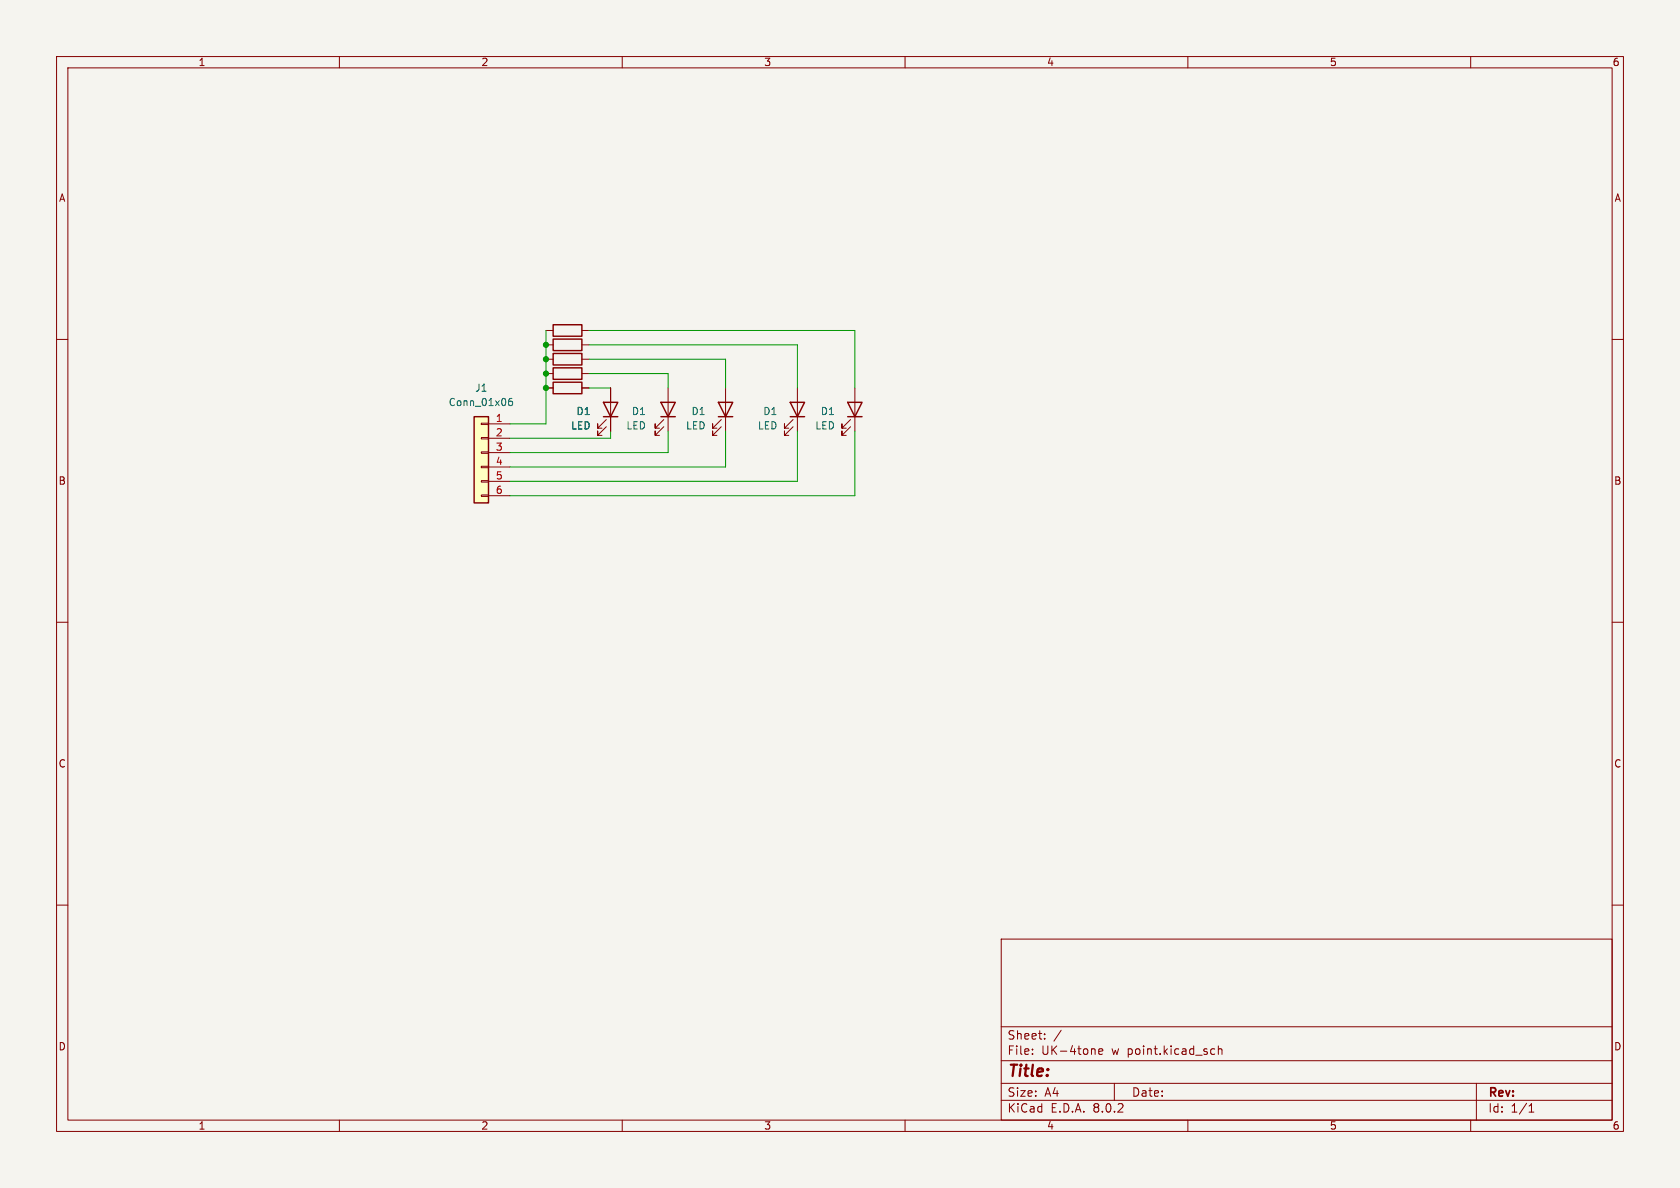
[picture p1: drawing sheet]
(kicad_sch (version 20230121) (generator eeschema)

 (paper "A4")

 (lib_symbols
  (symbol "Connector_Generic:Conn_01x06" (pin_names (offset 1.016) hide) (in_bom yes) (on_board yes)
   (property "Reference" "J" (at 0 7.62 0) (effects (font (size 1.27 1.27))))
   (property "Value" "Conn_01x06" (at 0 -10.16 0) (effects (font (size 1.27 1.27))))
   (property "Footprint" "" (at 0 0 0) (effects (font (size 1.27 1.27)) hide))
   (property "Datasheet" "~" (at 0 0 0) (effects (font (size 1.27 1.27)) hide))
   (symbol "Conn_01x06_1_1"
    (rectangle (start -1.27 -7.493) (end 0 -7.747) (stroke (width 0.1524) (type default)) (fill (type none)))
    (rectangle (start -1.27 -4.953) (end 0 -5.207) (stroke (width 0.1524) (type default)) (fill (type none)))
    (rectangle (start -1.27 -2.413) (end 0 -2.667) (stroke (width 0.1524) (type default)) (fill (type none)))
    (rectangle (start -1.27 0.127) (end 0 -0.127) (stroke (width 0.1524) (type default)) (fill (type none)))
    (rectangle (start -1.27 2.667) (end 0 2.413) (stroke (width 0.1524) (type default)) (fill (type none)))
    (rectangle (start -1.27 5.207) (end 0 4.953) (stroke (width 0.1524) (type default)) (fill (type none)))
    (rectangle (start -1.27 6.35) (end 1.27 -8.89) (stroke (width 0.254) (type default)) (fill (type background)))
    (pin passive line (at -5.08 5.08 0) (length 3.81) (name "Pin_1" (effects (font (size 1.27 1.27)))) (number "1" (effects (font (size 1.27 1.27)))))
    (pin passive line (at -5.08 2.54 0) (length 3.81) (name "Pin_2" (effects (font (size 1.27 1.27)))) (number "2" (effects (font (size 1.27 1.27)))))
    (pin passive line (at -5.08 0 0) (length 3.81) (name "Pin_3" (effects (font (size 1.27 1.27)))) (number "3" (effects (font (size 1.27 1.27)))))
    (pin passive line (at -5.08 -2.54 0) (length 3.81) (name "Pin_4" (effects (font (size 1.27 1.27)))) (number "4" (effects (font (size 1.27 1.27)))))
    (pin passive line (at -5.08 -5.08 0) (length 3.81) (name "Pin_5" (effects (font (size 1.27 1.27)))) (number "5" (effects (font (size 1.27 1.27)))))
    (pin passive line (at -5.08 -7.62 0) (length 3.81) (name "Pin_6" (effects (font (size 1.27 1.27)))) (number "6" (effects (font (size 1.27 1.27)))))))
  (symbol "Device:LED" (pin_numbers hide) (pin_names (offset 1.016) hide) (in_bom yes) (on_board yes)
   (property "Reference" "D" (at 0 2.54 0) (effects (font (size 1.27 1.27))))
   (property "Value" "LED" (at 0 -2.54 0) (effects (font (size 1.27 1.27))))
   (property "Footprint" "" (at 0 0 0) (effects (font (size 1.27 1.27)) hide))
   (property "Datasheet" "~" (at 0 0 0) (effects (font (size 1.27 1.27)) hide))
   (symbol "LED_0_1"
    (polyline (pts (xy -1.27 -1.27) (xy -1.27 1.27)) (stroke (width 0.254) (type default)) (fill (type none)))
    (polyline (pts (xy -1.27 0) (xy 1.27 0)) (stroke (width 0) (type default)) (fill (type none)))
    (polyline (pts (xy 1.27 -1.27) (xy 1.27 1.27) (xy -1.27 0) (xy 1.27 -1.27)) (stroke (width 0.254) (type default)) (fill (type none)))
    (polyline (pts (xy -3.048 -0.762) (xy -4.572 -2.286) (xy -3.81 -2.286) (xy -4.572 -2.286) (xy -4.572 -1.524)) (stroke (width 0) (type default)) (fill (type none)))
    (polyline (pts (xy -1.778 -0.762) (xy -3.302 -2.286) (xy -2.54 -2.286) (xy -3.302 -2.286) (xy -3.302 -1.524)) (stroke (width 0) (type default)) (fill (type none))))
   (symbol "LED_1_1"
    (pin passive line (at -3.81 0 0) (length 2.54) (name "K" (effects (font (size 1.27 1.27)))) (number "1" (effects (font (size 1.27 1.27)))))
    (pin passive line (at 3.81 0 180) (length 2.54) (name "A" (effects (font (size 1.27 1.27)))) (number "2" (effects (font (size 1.27 1.27)))))))
  (symbol "Device:R" (pin_numbers hide) (pin_names (offset 0)) (in_bom yes) (on_board yes)
   (property "Reference" "R" (at 2.032 0 90) (effects (font (size 1.27 1.27))))
   (property "Value" "R" (at 0 0 90) (effects (font (size 1.27 1.27))))
   (property "Footprint" "" (at -1.778 0 90) (effects (font (size 1.27 1.27)) hide))
   (property "Datasheet" "~" (at 0 0 0) (effects (font (size 1.27 1.27)) hide))
   (symbol "R_0_1"
    (rectangle (start -1.016 -2.54) (end 1.016 2.54) (stroke (width 0.254) (type default)) (fill (type none))))
   (symbol "R_1_1"
    (pin passive line (at 0 3.81 270) (length 1.27) (name "~" (effects (font (size 1.27 1.27)))) (number "1" (effects (font (size 1.27 1.27)))))
    (pin passive line (at 0 -3.81 90) (length 1.27) (name "~" (effects (font (size 1.27 1.27)))) (number "2" (effects (font (size 1.27 1.27))))))))

 (junction (at 96.52 63.5) (diameter 0) (color 0 0 0 0))
 (junction (at 96.52 60.96) (diameter 0) (color 0 0 0 0))
 (junction (at 96.52 68.58) (diameter 0) (color 0 0 0 0))
 (junction (at 96.52 66.04) (diameter 0) (color 0 0 0 0))

 (wire (pts (xy 104.14 66.04) (xy 118.11 66.04)) (stroke (width 0) (type default)))
 (wire (pts (xy 96.52 74.93) (xy 96.52 68.58)) (stroke (width 0) (type default)))
 (wire (pts (xy 90.17 74.93) (xy 96.52 74.93)) (stroke (width 0) (type default)))
 (wire (pts (xy 96.52 63.5) (xy 96.52 66.04)) (stroke (width 0) (type default)))
 (wire (pts (xy 96.52 58.42) (xy 96.52 60.96)) (stroke (width 0) (type default)))
 (wire (pts (xy 151.13 76.2) (xy 151.13 87.63)) (stroke (width 0) (type default)))
 (wire (pts (xy 107.95 68.58) (xy 104.14 68.58)) (stroke (width 0) (type default)))
 (wire (pts (xy 104.14 58.42) (xy 151.13 58.42)) (stroke (width 0) (type default)))
 (wire (pts (xy 118.11 66.04) (xy 118.11 68.58)) (stroke (width 0) (type default)))
 (wire (pts (xy 151.13 58.42) (xy 151.13 68.58)) (stroke (width 0) (type default)))
 (wire (pts (xy 118.11 80.01) (xy 90.17 80.01)) (stroke (width 0) (type default)))
 (wire (pts (xy 107.95 77.47) (xy 107.95 76.2)) (stroke (width 0) (type default)))
 (wire (pts (xy 128.27 76.2) (xy 128.27 82.55)) (stroke (width 0) (type default)))
 (wire (pts (xy 104.14 63.5) (xy 128.27 63.5)) (stroke (width 0) (type default)))
 (wire (pts (xy 140.97 60.96) (xy 140.97 68.58)) (stroke (width 0) (type default)))
 (wire (pts (xy 104.14 60.96) (xy 140.97 60.96)) (stroke (width 0) (type default)))
 (wire (pts (xy 140.97 76.2) (xy 140.97 85.09)) (stroke (width 0) (type default)))
 (wire (pts (xy 90.17 87.63) (xy 151.13 87.63)) (stroke (width 0) (type default)))
 (wire (pts (xy 118.11 76.2) (xy 118.11 80.01)) (stroke (width 0) (type default)))
 (wire (pts (xy 140.97 85.09) (xy 90.17 85.09)) (stroke (width 0) (type default)))
 (wire (pts (xy 128.27 63.5) (xy 128.27 68.58)) (stroke (width 0) (type default)))
 (wire (pts (xy 128.27 82.55) (xy 90.17 82.55)) (stroke (width 0) (type default)))
 (wire (pts (xy 96.52 66.04) (xy 96.52 68.58)) (stroke (width 0) (type default)))
 (wire (pts (xy 96.52 60.96) (xy 96.52 63.5)) (stroke (width 0) (type default)))
 (wire (pts (xy 107.95 77.47) (xy 90.17 77.47)) (stroke (width 0) (type default)))

 (symbol (lib_id "Device:LED") (at 118.11 72.39 270) (mirror x) (unit 1) (in_bom yes) (on_board yes) (dnp no) (fields_autoplaced)
  (property "Reference" "D1" (at 114.3 72.7075 90) (effects (font (size 1.27 1.27)) (justify right)))
  (property "Value" "LED" (at 114.3 75.2475 90) (effects (font (size 1.27 1.27)) (justify right)))
  (property "Footprint" "custom_kicad_lib_sk:LED_NO_SILK" (at 118.11 72.39 0) (effects (font (size 1.27 1.27)) hide))
  (property "Datasheet" "~" (at 118.11 72.39 0) (effects (font (size 1.27 1.27)) hide)) (pin "1") (pin "2")
  (instances (project "signal PCB" (path "" (reference "D1") (unit 1)) (path "" (reference "D2") (unit 1)) (path "" (reference "D?") (unit 1)) (path "" (reference "D502") (unit 1)))))

 (symbol (lib_id "Device:R") (at 100.33 66.04 270) (mirror x) (unit 1) (in_bom yes) (on_board yes) (dnp no) (fields_autoplaced)
  (property "Reference" "R1" (at 100.33 62.23 90) (effects (font (size 1.27 1.27)) hide))
  (property "Value" "R" (at 100.33 62.23 90) (effects (font (size 1.27 1.27)) hide))
  (property "Footprint" "Resistor_SMD:R_0805_2012Metric_Pad1.20x1.40mm_HandSolder" (at 100.33 67.818 90) (effects (font (size 1.27 1.27)) hide))
  (property "Datasheet" "~" (at 100.33 66.04 0) (effects (font (size 1.27 1.27)) hide)) (pin "1") (pin "2")
  (instances (project "signal PCB" (path "" (reference "R1") (unit 1)) (path "" (reference "R?") (unit 1)) (path "" (reference "R504") (unit 1)))))

 (symbol (lib_id "Device:LED") (at 128.27 72.39 270) (mirror x) (unit 1) (in_bom yes) (on_board yes) (dnp no)
  (property "Reference" "D1" (at 124.841 72.7075 90) (effects (font (size 1.27 1.27)) (justify right)))
  (property "Value" "LED" (at 124.841 75.2475 90) (effects (font (size 1.27 1.27)) (justify right)))
  (property "Footprint" "custom_kicad_lib_sk:LED_NO_SILK" (at 128.27 72.39 0) (effects (font (size 1.27 1.27)) hide))
  (property "Datasheet" "~" (at 128.27 72.39 0) (effects (font (size 1.27 1.27)) hide)) (pin "1") (pin "2")
  (instances (project "signal PCB" (path "" (reference "D1") (unit 1)) (path "" (reference "D3") (unit 1)) (path "" (reference "D?") (unit 1)) (path "" (reference "D503") (unit 1)))))

 (symbol (lib_id "Device:LED") (at 107.95 72.39 270) (mirror x) (unit 1) (in_bom yes) (on_board yes) (dnp no) (fields_autoplaced)
  (property "Reference" "D1" (at 104.521 72.7075 90) (effects (font (size 1.27 1.27)) (justify right)))
  (property "Value" "LED" (at 104.521 75.2475 90) (effects (font (size 1.27 1.27)) (justify right)))
  (property "Footprint" "custom_kicad_lib_sk:LED_NO_SILK" (at 107.95 72.39 0) (effects (font (size 1.27 1.27)) hide))
  (property "Datasheet" "~" (at 107.95 72.39 0) (effects (font (size 1.27 1.27)) hide)) (pin "1") (pin "2")
  (instances (project "signal PCB" (path "" (reference "D1") (unit 1)) (path "" (reference "D1") (unit 1)) (path "" (reference "D?") (unit 1)) (path "" (reference "D501") (unit 1)))))

 (symbol (lib_id "Device:R") (at 100.33 60.96 270) (mirror x) (unit 1) (in_bom yes) (on_board yes) (dnp no) (fields_autoplaced)
  (property "Reference" "R1" (at 100.33 57.15 90) (effects (font (size 1.27 1.27)) hide))
  (property "Value" "R" (at 100.33 57.15 90) (effects (font (size 1.27 1.27)) hide))
  (property "Footprint" "Resistor_SMD:R_0805_2012Metric_Pad1.20x1.40mm_HandSolder" (at 100.33 62.738 90) (effects (font (size 1.27 1.27)) hide))
  (property "Datasheet" "~" (at 100.33 60.96 0) (effects (font (size 1.27 1.27)) hide)) (pin "1") (pin "2")
  (instances (project "signal PCB" (path "" (reference "R1") (unit 1)) (path "" (reference "R?") (unit 1)) (path "" (reference "R502") (unit 1)))))

 (symbol (lib_id "Device:R") (at 100.33 68.58 270) (mirror x) (unit 1) (in_bom yes) (on_board yes) (dnp no) (fields_autoplaced)
  (property "Reference" "R1" (at 100.33 64.77 90) (effects (font (size 1.27 1.27)) hide))
  (property "Value" "R" (at 100.33 64.77 90) (effects (font (size 1.27 1.27)) hide))
  (property "Footprint" "Resistor_SMD:R_0805_2012Metric_Pad1.20x1.40mm_HandSolder" (at 100.33 70.358 90) (effects (font (size 1.27 1.27)) hide))
  (property "Datasheet" "~" (at 100.33 68.58 0) (effects (font (size 1.27 1.27)) hide)) (pin "1") (pin "2")
  (instances (project "signal PCB" (path "" (reference "R1") (unit 1)) (path "" (reference "R?") (unit 1)) (path "" (reference "R505") (unit 1)))))

 (symbol (lib_id "Device:LED") (at 151.13 72.39 270) (mirror x) (unit 1) (in_bom yes) (on_board yes) (dnp no)
  (property "Reference" "D1" (at 147.701 72.7075 90) (effects (font (size 1.27 1.27)) (justify right)))
  (property "Value" "LED" (at 147.701 75.2475 90) (effects (font (size 1.27 1.27)) (justify right)))
  (property "Footprint" "custom_kicad_lib_sk:02_solderpad_2.54" (at 151.13 72.39 0) (effects (font (size 1.27 1.27)) hide))
  (property "Datasheet" "~" (at 151.13 72.39 0) (effects (font (size 1.27 1.27)) hide)) (pin "1") (pin "2")
  (instances (project "signal PCB" (path "" (reference "D1") (unit 1)) (path "" (reference "D3") (unit 1)) (path "" (reference "D?") (unit 1)) (path "" (reference "D505") (unit 1)))))

 (symbol (lib_id "Connector_Generic:Conn_01x06") (at 85.09 80.01 0) (mirror y) (unit 1) (in_bom yes) (on_board yes) (dnp no) (fields_autoplaced)
  (property "Reference" "J1" (at 85.09 68.58 0) (effects (font (size 1.27 1.27))))
  (property "Value" "Conn_01x06" (at 85.09 71.12 0) (effects (font (size 1.27 1.27))))
  (property "Footprint" "custom_kicad_lib_sk:06_solderpad_2.54" (at 85.09 80.01 0) (effects (font (size 1.27 1.27)) hide))
  (property "Datasheet" "~" (at 85.09 80.01 0) (effects (font (size 1.27 1.27)) hide)) (pin "1") (pin "2") (pin "3") (pin "4") (pin "5") (pin "6")
  (instances (project "signal PCB" (path "" (reference "J1") (unit 1)) (path "" (reference "J?") (unit 1)) (path "" (reference "J501") (unit 1)))))

 (symbol (lib_id "Device:LED") (at 140.97 72.39 270) (mirror x) (unit 1) (in_bom yes) (on_board yes) (dnp no)
  (property "Reference" "D1" (at 137.541 72.7075 90) (effects (font (size 1.27 1.27)) (justify right)))
  (property "Value" "LED" (at 137.541 75.2475 90) (effects (font (size 1.27 1.27)) (justify right)))
  (property "Footprint" "custom_kicad_lib_sk:LED_NO_SILK" (at 140.97 72.39 0) (effects (font (size 1.27 1.27)) hide))
  (property "Datasheet" "~" (at 140.97 72.39 0) (effects (font (size 1.27 1.27)) hide)) (pin "1") (pin "2")
  (instances (project "signal PCB" (path "" (reference "D1") (unit 1)) (path "" (reference "D3") (unit 1)) (path "" (reference "D?") (unit 1)) (path "" (reference "D504") (unit 1)))))

 (symbol (lib_id "Device:R") (at 100.33 58.42 270) (mirror x) (unit 1) (in_bom yes) (on_board yes) (dnp no) (fields_autoplaced)
  (property "Reference" "R1" (at 100.33 54.61 90) (effects (font (size 1.27 1.27)) hide))
  (property "Value" "R" (at 100.33 54.61 90) (effects (font (size 1.27 1.27)) hide))
  (property "Footprint" "Resistor_SMD:R_0805_2012Metric_Pad1.20x1.40mm_HandSolder" (at 100.33 60.198 90) (effects (font (size 1.27 1.27)) hide))
  (property "Datasheet" "~" (at 100.33 58.42 0) (effects (font (size 1.27 1.27)) hide)) (pin "1") (pin "2")
  (instances (project "signal PCB" (path "" (reference "R1") (unit 1)) (path "" (reference "R?") (unit 1)) (path "" (reference "R501") (unit 1)))))

 (symbol (lib_id "Device:R") (at 100.33 63.5 270) (mirror x) (unit 1) (in_bom yes) (on_board yes) (dnp no) (fields_autoplaced)
  (property "Reference" "R1" (at 100.33 59.69 90) (effects (font (size 1.27 1.27)) hide))
  (property "Value" "R" (at 100.33 59.69 90) (effects (font (size 1.27 1.27)) hide))
  (property "Footprint" "Resistor_SMD:R_0805_2012Metric_Pad1.20x1.40mm_HandSolder" (at 100.33 65.278 90) (effects (font (size 1.27 1.27)) hide))
  (property "Datasheet" "~" (at 100.33 63.5 0) (effects (font (size 1.27 1.27)) hide)) (pin "1") (pin "2")
  (instances (project "signal PCB" (path "" (reference "R1") (unit 1)) (path "" (reference "R?") (unit 1)) (path "" (reference "R503") (unit 1))))))
